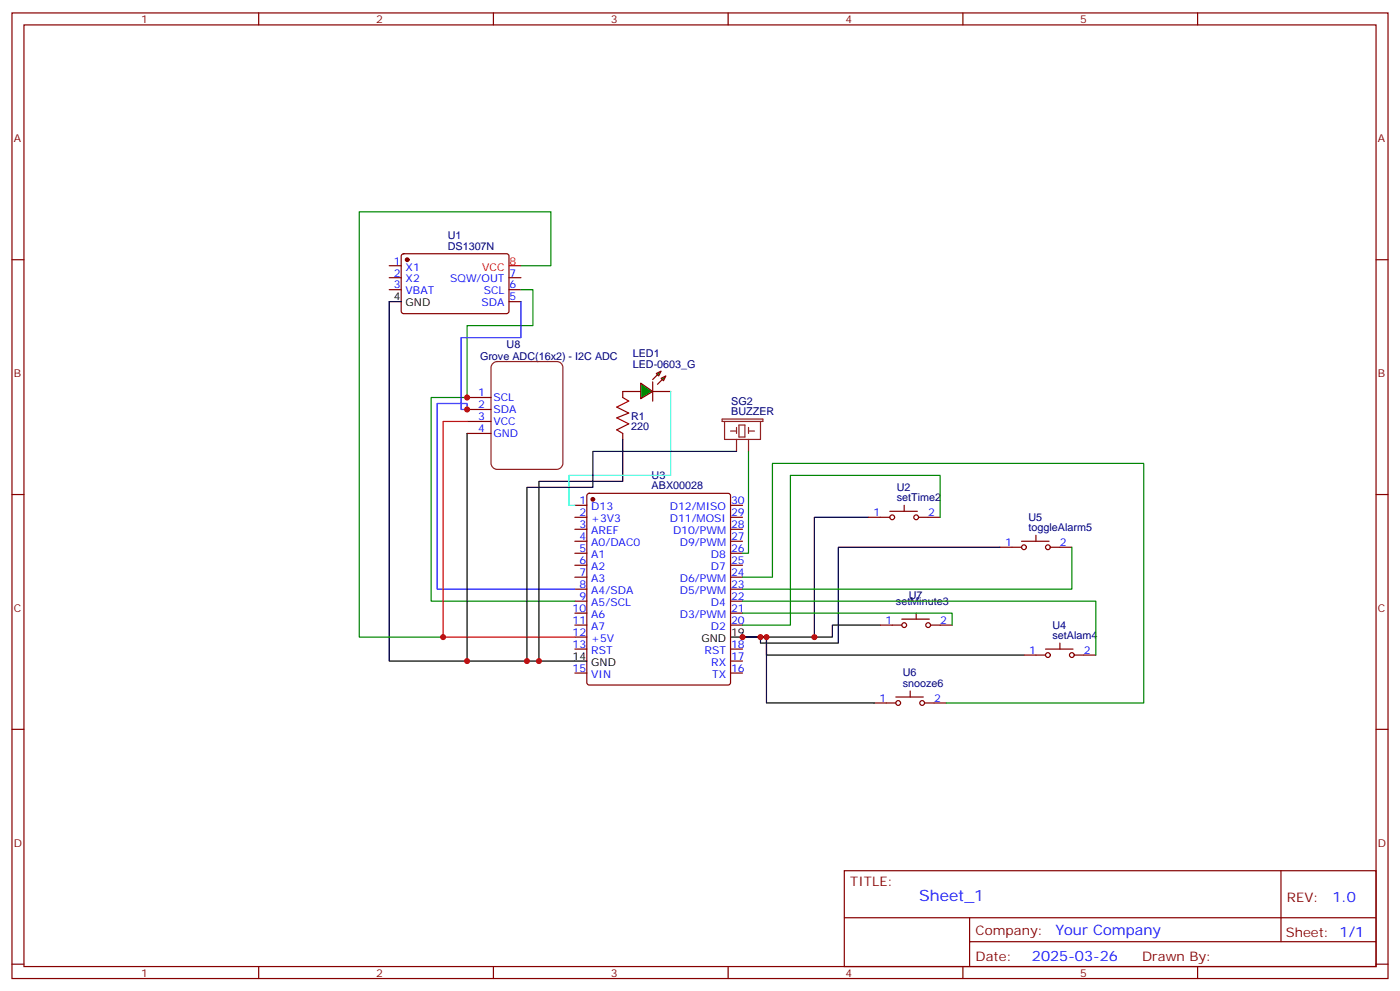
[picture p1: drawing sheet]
<svg xmlns="http://www.w3.org/2000/svg" width="412mm" height="292mm" viewBox="0 0 412 292" stroke-linecap="round" stroke-linejoin="round" font-family="sans-serif">
<g fill="none" stroke="#870000" stroke-width=".35">
<path d="M3.5 3.8h405.4v284.3h-405.4zM7.1 7.3h398.2v277.3h-398.2zM76.2 3.8v3.5M145.3 3.8v3.5M214.5 3.8v3.5M283.6 3.8v3.5M352.8 3.8v3.5M3.5 76.5h3.6M114.7 78.2h3.5M118.4 74.9l.5-.2 30.6 .1 .4 .6v16.5l-.7 .5-30.6-.1-.4-.6v-16.3zM405.3 76.5h3.6M114.7 81.8h3.5"/>
<path d="M114.7 85.3h3.5M149.9 81.8h3.6M149.9 85.3h3.6M149.9 88.8h3.6M137.6 117.1h7M188.7 115.3h-5.3v1.8M192.3 115.3h5.3M137.6 120.6h7M137.6 124.1h7M137.6 127.6h7M183.4 127.6v1.8M3.5 145.6h3.6"/>
<path d="M169.3 148.8h3.6M169.3 152.3h3.6M169.3 155.9h3.6M169.3 159.4h3.6M173.1 145.5l.5-.2h40.9l.5 .2 .2 .5v55l-.2 .5-.5 .2h-40.9l-.5-.2-.2-.5v-55zM215.2 148.8h3.5M215.2 152.3h3.5M215.2 155.9h3.5M215.2 159.4h3.5M255.8 152.3h6.3M262.1 150.6h8.1M266.3 148.8v1.8"/>
<path d="M270.6 152.3h6.3M300.9 159.4h8.1M305.2 157.6v1.8M405.3 145.6h3.6M169.3 162.9h3.6M169.3 166.4h3.6M169.3 170h3.6M169.3 173.5h3.6M169.3 177h3.6M215.2 162.9h3.5M215.2 166.4h3.5M215.2 170h3.5"/>
<path d="M215.2 173.5h3.5M215.2 177h3.5M294.6 161.1h6.3M309.4 161.1h6.3M169.3 180.6h3.6M169.3 184.1h3.6M169.3 187.6h3.6M169.3 191.1h3.6M169.3 198.2h3.6M215.2 180.6h3.5M215.2 184.1h3.5M215.2 191.1h3.5"/>
<path d="M215.2 198.2h3.5M215.2 194.7h3.5M259.3 184.1h6.3M265.6 182.3h8.2M269.9 180.6v1.7M274.1 184.1h6.4M301.6 192.9h6.4M308 191.1h8.1M312.2 189.4v1.7M316.4 192.9h6.4M3.5 214.8h3.6M257.5 207h6.4"/>
<path d="M263.9 205.2h8.1M268.1 203.5v1.7M272.3 207h6.4M405.3 214.8h3.6M248.7 256.4h156.6v28.2h-156.6zM377.3 256.4v20.9M248.7 270.2h156.5M285.6 277.3h119.6M285.6 270.2v14.2M3.5 283.9h3.6M76.2 284.6v3.5M145.3 284.6v3.5"/>
<path d="M214.5 284.6v3.5M283.6 284.6v3.5M352.8 284.6v3.5M405.3 283.9h3.6"/>
<circle cx="262.8" cy="152.3" r=".71"/>
<circle cx="269.9" cy="152.3" r=".71"/>
<circle cx="301.6" cy="161.1" r=".71"/>
<circle cx="308.7" cy="161.1" r=".71"/>
<circle cx="266.3" cy="184.1" r=".71"/>
<circle cx="273.4" cy="184.1" r=".71"/>
<circle cx="308.7" cy="192.9" r=".71"/>
<circle cx="315.7" cy="192.9" r=".71"/>
<circle cx="264.6" cy="207" r=".71"/>
<circle cx="271.6" cy="207" r=".71"/>
</g>
<g fill="#870000" stroke="#870000" stroke-width=".35">
<circle cx="174.6" cy="147" r=".53"/>
<circle cx="119.9" cy="76.5" r=".53"/>
</g>
<path d="M114.7 88.8h3.5M169.3 194.7h3.6M215.2 187.6h3.5" fill="none" stroke="#000" stroke-width=".35"/>
<path d="M149.9 78.2h3.6" fill="none" stroke="#f00" stroke-width=".35"/>
<path d="M145.2 107l1.2-.5h17.6a1.76 1.76 0 0 1 1.8 1.7v28.3a1.89 1.89 0 0 1-1.8 1.7h-17.6a1.89 1.89 0 0 1-1.8-1.7v-28.3z" fill="none" stroke="#8c2424" stroke-width=".35"/>
<path d="M183.4 117.1l1.8 1-3.5 1.8 3.5 1.7-3.5 1.4 3.5 1.8-3.5 1.8 1.7 1" fill="none" stroke="#a10000" stroke-width=".35"/>
<g fill="#0f0" stroke="#870000" stroke-width=".35">
<path d="M194.7 111.4l1.4-.7-.7 1.4z"/>
<path d="M193.3 110l1.4-.7-.7 1.4z"/>
</g>
<g fill="#870000" stroke="#870000" stroke-width=".35">
<path d="M193.7 113.2l1.4-1.4z"/>
<path d="M193.7 110.3l-1.4 1.5z"/>
</g>
<path d="M192.3 112.5v5.6z" fill="#f00" stroke="#870000" stroke-width=".35"/>
<path d="M188.7 112.8l3.6 2.5-3.6 2.1z" fill="#0f0" stroke="#870000" stroke-width=".35"/>
<path d="M153.5 78.2h8.8v-15.8h-56.5v125.2h24.7M153.5 85.3h3.5v10.6h-19.4v21.2h-10.6v59.9h42.3M220.5 132.9v30h-1.8M276.9 152.3v-12.3h-44.1v44.1h-14.1M218.7 177h104.1v15.9M218.7 170h8.8v-33.5h109.4v70.5h-58.2M315.7 161.1v12.4h-97M218.7 180.6h61.8v3.5" fill="none" stroke="#008700" stroke-width=".35"/>
<path d="M153.5 88.8v10.6h-17.7v21.2h1.8v-1.8h-8.8v54.7h40.5" fill="none" stroke="#00f" stroke-width=".35"/>
<path d="M137.6 124.1h-7.1v63.5h38.8" fill="none" stroke="#f00" stroke-width=".35"/>
<path d="M114.7 88.8v105.9h22.9M137.6 127.6v67.1h31.7M183.4 129.4v12.3h-24.7v53M217 132.9h-42.4v10.6h-19.4v51.2M255.8 152.3h-15.9v35.3M294.6 161.1h-47.7v28.3h-22.9v-1.8M225.8 187.6v19.4h31.7M259.3 184.1h-14.1v3.5h-26.5h7.1v5.3h75.8" fill="none" stroke="#000" stroke-width=".35"/>
<path d="M197.6 115.3v24.7h-30v8.8h1.7" fill="none" stroke="#0ff" stroke-width=".35"/>
<path d="M212.7 123.4h12v.7h-12zM213.4 124.1v5.3h10.6v-5.3M215.2 126.9h1.8M217 125.9v1.7M217 129.4v3.5M217.7 125.2h1.7v3.5h-1.7zM220.5 126.9h1.7M220.5 125.9v1.7M220.5 129.4v3.5" fill="none" stroke="#8c2424" stroke-width=".35"/>
<g fill="#c00">
<circle cx="158.8" cy="194.7" r=".88"/>
<circle cx="225.8" cy="187.6" r=".88"/>
<circle cx="218.7" cy="187.6" r=".88"/>
<circle cx="224" cy="187.6" r=".88"/>
<circle cx="239.9" cy="187.6" r=".88"/>
<circle cx="137.6" cy="120.6" r=".88"/>
<circle cx="137.6" cy="117.1" r=".88"/>
<circle cx="137.6" cy="194.7" r=".88"/>
<circle cx="130.5" cy="187.6" r=".88"/>
<circle cx="155.2" cy="194.7" r=".88"/>
</g>
<text font-size="4.6" fill="#00f" x="270.8" y="265.4">Sheet_1</text>
<g font-size="4.2" fill="#00f">
<text x="392.5" y="265.7">1.0</text>
<text x="310.9" y="275.2">Your Company</text>
<text x="304" y="283">2025-03-26</text>
</g>
<g font-size="3.9" fill="#800">
<text x="250.5" y="261">TITLE:</text>
<text x="379.1" y="265.7">REV:</text>
<text x="287.4" y="275.2">Company:</text>
<text x="378.7" y="275.8">Sheet: 1/1</text>
<text x="287.4" y="282.9">Date:</text>
<text x="336.4" y="282.9">Drawn By:</text>
</g>
<g font-size="3.2" fill="#800">
<text x="41.6" y="6.8">1</text>
<text x="110.8" y="6.8">2</text>
<text x="179.9" y="6.8">3</text>
<text x="249.1" y="6.8">4</text>
<text x="318.2" y="6.8">5</text>
<text x="4.1" y="41.9">A</text>
<text x="405.9" y="41.9">A</text>
<text x="4.1" y="111.1">B</text>
<text x="405.9" y="111.1">B</text>
<text x="4.1" y="180.2">C</text>
<text x="405.9" y="180.2">C</text>
<text x="4.1" y="249.3">D</text>
<text x="405.9" y="249.3">D</text>
<text x="41.6" y="287.6">1</text>
<text x="110.8" y="287.6">2</text>
<text x="179.9" y="287.6">3</text>
<text x="249.1" y="287.6">4</text>
<text x="318.2" y="287.6">5</text>
</g>
<g font-size="3.2" fill="#000080">
<text x="131.9" y="70.4">U1</text>
<text x="131.9" y="73.6">DS1307N</text>
<text x="141.4" y="105.9">Grove ADC(16x2) - I2C ADC</text>
<text x="149.2" y="102.3">U8</text>
<text x="186.4" y="105.2">LED1</text>
<text x="186.4" y="108.2">LED-0603_G</text>
<text x="215.4" y="119.3">SG2</text>
<text x="185.9" y="123.6">R1</text>
<text x="215.4" y="122.3">BUZZER</text>
<text x="185.9" y="126.6">220</text>
<text x="192" y="141">U3</text>
<text x="192" y="144.1">ABX00028</text>
<text x="264.2" y="147.6">setTime2</text>
<text x="264.2" y="144.5">U2</text>
<text x="303" y="153.3">U5</text>
<text x="303" y="156.5">toggleAlarm5</text>
<text x="263.9" y="178.2">setMinute3</text>
<text x="267.7" y="176.3">U7</text>
<text x="310" y="185.1">U4</text>
<text x="310" y="188.2">setAlam4</text>
<text x="265.9" y="202.3">snooze6</text>
<text x="265.9" y="199.2">U6</text>
</g>
<g font-size="3.2" fill="#00f">
<text x="116" y="77.9">1</text>
<text x="116" y="81.4">2</text>
<text x="119.5" y="79.7">X1</text>
<text x="119.5" y="83.2">X2</text>
<text x="132.6" y="83.2">SQW/OUT</text>
<text x="150.1" y="81.4">7</text>
<text x="116" y="84.9">3</text>
<text x="119.5" y="86.7">VBAT</text>
<text x="142.5" y="86.7">SCL</text>
<text x="150.1" y="88.5">5</text>
<text x="150.1" y="84.9">6</text>
<text x="141.8" y="90.2">SDA</text>
<text x="140.9" y="116.7">1</text>
<text x="145.3" y="118.1">SCL</text>
<text x="140.9" y="120.2">2</text>
<text x="140.9" y="123.8">3</text>
<text x="145.3" y="121.6">SDA</text>
<text x="145.3" y="125.2">VCC</text>
<text x="140.9" y="127.3">4</text>
<text x="145.3" y="128.7">GND</text>
<text x="170.7" y="148.4">1</text>
<text x="215.4" y="148.4">30</text>
<text x="170.7" y="152">2</text>
<text x="170.7" y="155.5">3</text>
<text x="174.2" y="150.2">D13</text>
<text x="174.2" y="153.7">+3V3</text>
<text x="197.3" y="153.7">D11/MOSI</text>
<text x="197.3" y="150.2">D12/MISO</text>
<text x="215.4" y="155.5">28</text>
<text x="215.4" y="152">29</text>
<text x="257.3" y="152">1</text>
<text x="273.4" y="152">2</text>
<text x="170.7" y="159">4</text>
<text x="174.2" y="157.3">AREF</text>
<text x="174.2" y="160.8">A0/DAC0</text>
<text x="198.2" y="157.3">D10/PWM</text>
<text x="200.3" y="160.8">D9/PWM</text>
<text x="215.4" y="159">27</text>
<text x="296.1" y="160.8">1</text>
<text x="312.2" y="160.8">2</text>
<text x="170.7" y="162.6">5</text>
<text x="170.7" y="166.1">6</text>
<text x="174.2" y="164.3">A1</text>
<text x="174.2" y="167.9">A2</text>
<text x="209.4" y="167.9">D7</text>
<text x="209.4" y="164.3">D8</text>
<text x="215.4" y="166.1">25</text>
<text x="215.4" y="162.6">26</text>
<text x="170.7" y="169.6">7</text>
<text x="170.7" y="173.1">8</text>
<text x="174.2" y="171.4">A3</text>
<text x="200.3" y="171.4">D6/PWM</text>
<text x="215.4" y="173.1">23</text>
<text x="215.4" y="169.6">24</text>
<text x="170.7" y="176.7">9</text>
<text x="174.2" y="174.9">A4/SDA</text>
<text x="174.2" y="178.4">A5/SCL</text>
<text x="200.3" y="174.9">D5/PWM</text>
<text x="209.4" y="178.4">D4</text>
<text x="215.4" y="176.7">22</text>
<text x="168.7" y="180.2">10</text>
<text x="168.7" y="183.7">11</text>
<text x="174.2" y="182">A6</text>
<text x="174.2" y="185.5">A7</text>
<text x="200.3" y="182">D3/PWM</text>
<text x="209.4" y="185.5">D2</text>
<text x="215.4" y="183.7">20</text>
<text x="215.4" y="180.2">21</text>
<text x="260.8" y="183.7">1</text>
<text x="276.9" y="183.7">2</text>
<text x="168.7" y="187.3">12</text>
<text x="168.7" y="190.8">13</text>
<text x="174.2" y="189">+5V</text>
<text x="215.4" y="190.8">18</text>
<text x="168.7" y="197.8">15</text>
<text x="174.2" y="192.5">RST</text>
<text x="207.6" y="192.5">RST</text>
<text x="209.5" y="196.1">RX</text>
<text x="215.4" y="197.8">16</text>
<text x="215.4" y="194.3">17</text>
<text x="303.1" y="192.5">1</text>
<text x="319.3" y="192.5">2</text>
<text x="174.2" y="199.6">VIN</text>
<text x="209.8" y="199.6">TX</text>
<text x="259" y="206.7">1</text>
<text x="275.2" y="206.7">2</text>
</g>
<g font-size="3.2" fill="#f00">
<text x="150.1" y="77.9">8</text>
<text x="142" y="79.7">VCC</text>
</g>
<g font-size="3.2">
<text x="116" y="88.5">4</text>
<text x="119.5" y="90.2">GND</text>
<text x="206.6" y="189">GND</text>
<text x="215.4" y="187.3">19</text>
<text x="168.7" y="194.3">14</text>
<text x="174.2" y="196.1">GND</text>
</g>
</svg>
